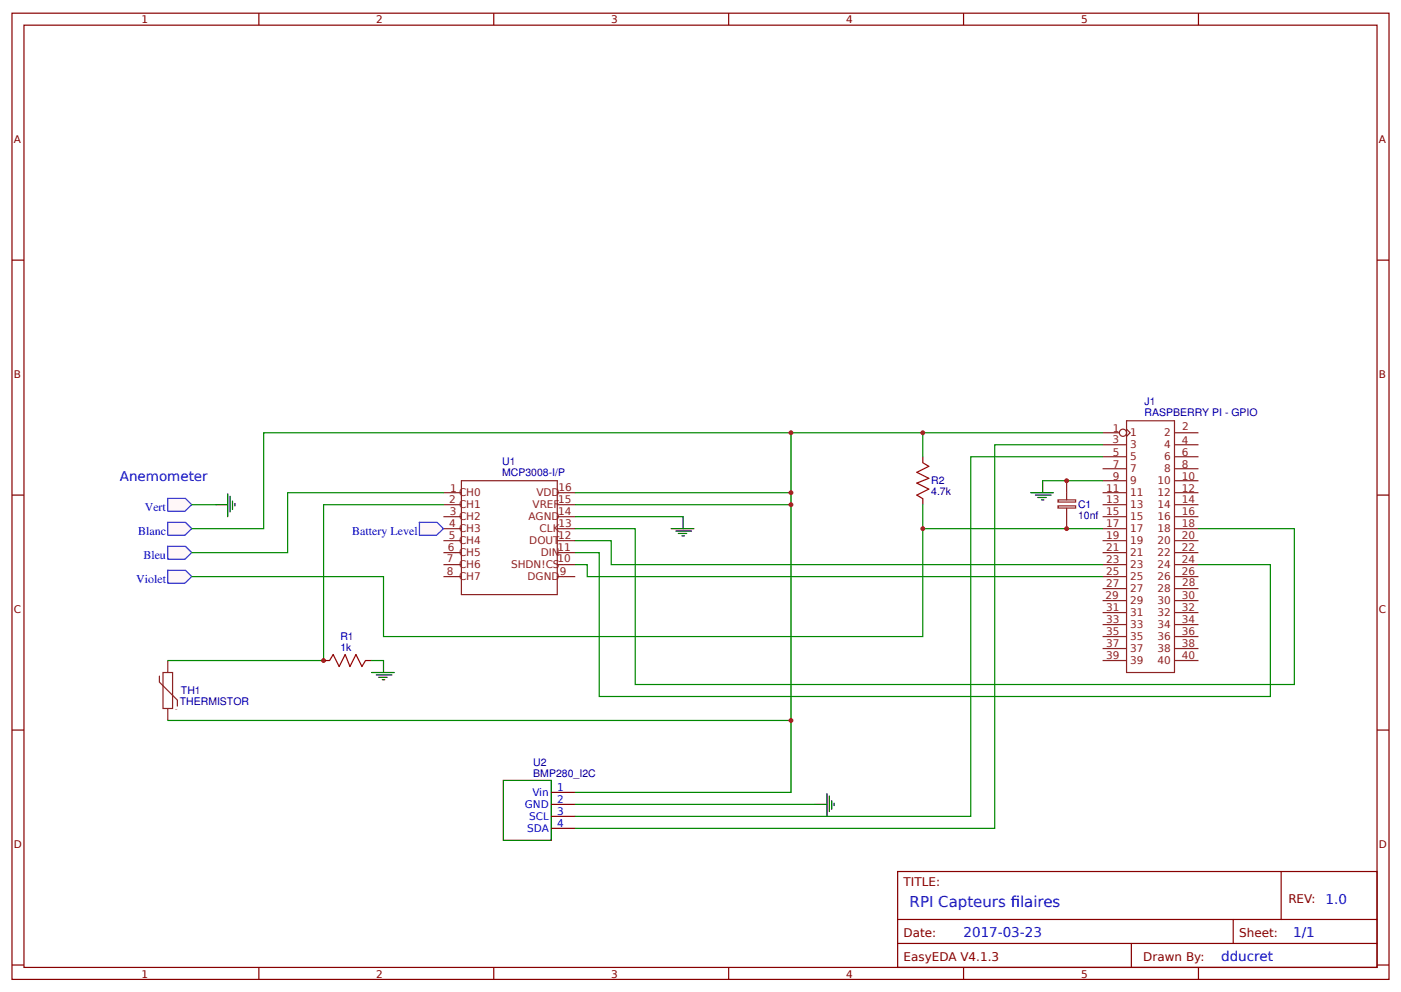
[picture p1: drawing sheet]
<svg xmlns="http://www.w3.org/2000/svg" width="312mm" height="221mm" viewBox="0 0 312 221" stroke-linecap="round" stroke-linejoin="round" font-family="sans-serif">
<g fill="none" stroke="#800" stroke-width=".27">
<path d="M2.7 2.9h306.4v215h-306.4zM5.3 5.6h301.1v209.6h-301.1zM57.6 2.9v2.7M109.9 2.9v2.7M162.2 2.9v2.7M214.4 2.9v2.7M266.7 2.9v2.7M2.7 57.9h2.6M306.4 57.9h2.7M2.7 110.1h2.6M306.4 110.1h2.7M2.7 162.4h2.6"/>
<path d="M306.4 162.4h2.7M199.8 193.9h106.6v21.3h-106.6zM285.1 193.9v10.7M2.7 214.7h2.6M57.6 215.2v2.7M109.9 215.2v2.7M162.2 215.2v2.7M199.8 204.6h106.6M199.8 209.9h106.6M214.4 215.2v2.7M251.8 209.9v5.3M266.7 215.2v2.7"/>
<path d="M274.4 204.6v5.3M306.4 214.7h2.7"/>
</g>
<g fill="none" stroke="#8d2323" stroke-width=".27">
<path d="M98.7 109.6h4M98.7 112.3h4M98.7 114.9h4M98.7 117.6h4M102.7 106.9h21.3v25.4h-21.3zM124 109.6h4M124 112.3h4M124 114.9h4M124 117.6h4M98.7 120.3h4M98.7 122.9h4M98.7 125.6h4"/>
<path d="M98.7 128.3h4M124 120.3h4M124 122.9h4M124 125.6h4M124 128.3h4"/>
</g>
<g fill="#fff7f8" stroke="#430aff" stroke-width=".27">
<path d="M37.3 110.9h4l1.4 1.4-1.6 1.4h-3.8z"/>
<path d="M37.3 116.2h4l1.4 1.4-1.6 1.5h-3.8z"/>
<path d="M37.3 121.5h4l1.4 1.4-1.6 1.5h-3.8z"/>
<path d="M37.3 126.9h4l1.4 1.4-1.6 1.4h-3.8z"/>
</g>
<path d="M122.7 176.3h5.3M122.7 179h5.3M122.7 181.6h5.3M122.7 184.3h5.3" fill="none" stroke="#800" stroke-width=".27"/>
<path d="M112 173.6h10.7v13.4h-10.7z" fill="none" stroke="#000" stroke-width=".27"/>
<g fill="none" stroke="#8d2323" stroke-width=".27">
<path d="M245.4 96.3h3.7M245.4 98.9h5.3M250.7 95.5l.8 .8-.8 .8M250.7 93.6h10.7v56h-10.7zM261.4 96.3h5.3M261.4 98.9h5.3M245.4 101.6h5.3M245.4 104.3h5.3M245.4 106.9h5.3M245.4 109.6h5.3M245.4 112.3h5.3M245.4 114.9h5.3"/>
<path d="M245.4 117.6h5.3M261.4 101.6h5.3M261.4 104.3h5.3M261.4 106.9h5.3M261.4 109.6h5.3M261.4 112.3h5.3M261.4 114.9h5.3M261.4 117.6h5.3M245.4 130.9h5.3M245.4 133.6h5.3M245.4 136.3h5.3M245.4 139h5.3"/>
<path d="M245.4 120.3h5.3M245.4 122.9h5.3M245.4 125.6h5.3M245.4 128.3h5.3M261.4 130.9h5.3M261.4 133.6h5.3M261.4 136.3h5.3M261.4 139h5.3M261.4 120.3h5.3M261.4 122.9h5.3M261.4 125.6h5.3M261.4 128.3h5.3"/>
<path d="M35.5 150.4v1.4l4 4v1.3M36.3 149.6h2.1v8h-2.1zM37.3 147v2.6M37.3 157.6v2.7M245.4 141.6h5.3M245.4 144.3h5.3M245.4 147h5.3M261.4 141.6h5.3M261.4 144.3h5.3M261.4 147h5.3"/>
<circle cx="249.9" cy="96.3" r=".8"/>
</g>
<path d="M245.4 96.3h-69.4v80h-48M98.7 109.6h-34.7v13.3h-21.3M98.7 112.3h-26.7v34.7h-34.7M37.3 160.3h138.7" fill="none" stroke="#080" stroke-width=".27"/>
<circle cx="176" cy="160.3" r=".53" fill="#c00"/>
<path d="M176 96.3h-117.3v21.3h-16" fill="none" stroke="#080" stroke-width=".27"/>
<circle cx="176" cy="96.3" r=".53" fill="#c00"/>
<path d="M128 109.6h48" fill="none" stroke="#080" stroke-width=".27"/>
<circle cx="176" cy="109.6" r=".53" fill="#c00"/>
<path d="M128 112.3h48" fill="none" stroke="#080" stroke-width=".27"/>
<circle cx="176" cy="112.3" r=".53" fill="#c00"/>
<path d="M245.4 98.9h-24v85.4h-93.4M42.7 112.3h5.3M128 117.6h13.4v34.7h146.6v-34.7h-21.3M128 114.9h24M232 106.9h13.4M245.4 117.6h-40v24h-120.1v-13.3h-42.6M245.4 101.6h-29.4v80h-88M128 125.6h2.7v2.7h114.7M128 120.3h8v5.3h109.4M128 122.9h5.3v32.1h149.4v-29.4h-16M128 179h53.4" fill="none" stroke="#080" stroke-width=".27"/>
<g fill="none" stroke="#000" stroke-width=".27">
<path d="M48 112.3h2.7M50.7 109.9v5M51.2 110.4v3.5M51.7 111.5v1.8M52.3 112v.5M149.4 117.6h5M150.4 118.1h3.5M151 118.7h1.8M151.8 119.2h.5M152 114.9v2.7M229.4 109.6h5M230.4 110.1h3.5"/>
<path d="M231 110.7h1.8M231.8 111.2h.5M232 106.9v2.7M181.4 179h2.6M184 176.6v5M184.6 177.1v3.5M185.1 178.2v1.8M185.6 178.7v.5"/>
</g>
<path d="M73.3 147l.8-1.4 1.4 2.7 1.3-2.7 1.1 2.7 1.3-2.7 1.3 2.7 .8-1.3" fill="none" stroke="#a00000" stroke-width=".27"/>
<path d="M72 147h1.3M81.3 147h1.4" fill="none" stroke="#800" stroke-width=".27"/>
<circle cx="72" cy="147" r=".53" fill="#c00"/>
<path d="M82.7 149.6h5M83.7 150.2h3.5M84.3 150.7h1.8M85.1 151.2h.5M85.3 147v2.6" fill="none" stroke="#000" stroke-width=".27"/>
<path d="M205.4 112.3v5.3M82.7 147h2.6" fill="none" stroke="#080" stroke-width=".27"/>
<path d="M205.4 102.9l1.3 .8-2.7 1.4 2.7 1.3-2.7 1.1 2.7 1.3-2.7 1.3 1.4 .8" fill="none" stroke="#a00000" stroke-width=".27"/>
<path d="M205.4 101.6v1.3M205.4 110.9v1.4" fill="none" stroke="#800" stroke-width=".27"/>
<circle cx="205.4" cy="117.6" r=".53" fill="#c00"/>
<path d="M205.4 96.3v5.3" fill="none" stroke="#080" stroke-width=".27"/>
<circle cx="205.4" cy="96.3" r=".53" fill="#c00"/>
<path d="M235.4 112.5h4v.5h-4zM235.4 111.2h4v.5h-4zM237.4 106.9v4.3M237.4 113.1v4.5" fill="none" stroke="#8d2323" stroke-width=".27"/>
<g fill="#c00">
<circle cx="237.4" cy="106.9" r=".53"/>
<circle cx="237.4" cy="117.6" r=".53"/>
</g>
<path d="M93.3 116.2h4l1.4 1.4-1.6 1.5h-3.8z" fill="#fff7f8" stroke="#430aff" stroke-width=".27"/>
<g font-size="3.3" fill="#00f">
<text x="202.4" y="201.9">RPI Capteurs flaires</text>
<text x="224.9" y="201.9">i</text>
</g>
<g font-size="3" fill="#00f">
<text x="26.7" y="106.9">Anemometer</text>
<text x="295" y="201.1">1.0</text>
<text x="214.4" y="208.6">2017-03-23</text>
<text x="287.8" y="208.6">1/1</text>
<text x="271.8" y="213.9">dducret</text>
</g>
<g font-size="2.7" fill="#00f">
<text x="32.2" y="113.6">Vert</text>
<text x="30.7" y="118.9">Blanc</text>
<text x="78.4" y="118.9">Battery Level</text>
<text x="31.9" y="124.3">Bleu</text>
<text x="30.3" y="129.6">Violet</text>
</g>
<g font-size="2.7" fill="#800">
<text x="201.1" y="197.1">TITLE:</text>
<text x="286.7" y="200.8">REV:</text>
<text x="201.1" y="208.6">Date:</text>
<text x="275.8" y="208.6">Sheet:</text>
<text x="201.1" y="213.9">EasyEDA V4.1.3</text>
<text x="254.4" y="213.9">Drawn By:</text>
</g>
<g font-size="2.3" fill="#800">
<text x="31.5" y="5.2">1</text>
<text x="83.7" y="5.2">2</text>
<text x="136" y="5.2">3</text>
<text x="188.3" y="5.2">4</text>
<text x="240.6" y="5.2">5</text>
<text x="3.1" y="31.7">A</text>
<text x="306.8" y="31.7">A</text>
<text x="3.1" y="84">B</text>
<text x="306.8" y="84">B</text>
<text x="3.1" y="136.3">C</text>
<text x="306.8" y="136.3">C</text>
<text x="3.1" y="188.6">D</text>
<text x="306.8" y="188.6">D</text>
<text x="31.5" y="217.5">1</text>
<text x="83.7" y="217.5">2</text>
<text x="136" y="217.5">3</text>
<text x="188.3" y="217.5">4</text>
<text x="240.6" y="217.5">5</text>
</g>
<g font-size="2.3" fill="#000080">
<text x="254.7" y="92.5">RASPBERRY PI - GPIO</text>
<text x="254.7" y="90.1">J1</text>
<text x="111.7" y="105.9">MCP3008-I/P</text>
<text x="111.7" y="103.5">U1</text>
<text x="207.2" y="107.7">R2</text>
<text x="207.2" y="110.1">4.7k</text>
<text x="239.9" y="113.1">C1</text>
<text x="239.9" y="115.5">10nf</text>
<text x="75.7" y="142.4">R1</text>
<text x="75.7" y="144.8">1k</text>
<text x="40.3" y="154.4">TH1</text>
<text x="40" y="156.8">THERMISTOR</text>
<text x="118.7" y="172.8">BMP280_I2C</text>
<text x="118.7" y="170.4">U2</text>
</g>
<g font-size="2.3" fill="#8d2323">
<text x="263.1" y="95.7">2</text>
<text x="247.5" y="98.5">3</text>
<text x="247.6" y="96">1</text>
<text x="247.6" y="101.3">5</text>
<text x="251.5" y="97.1">1</text>
<text x="251.5" y="99.7">3</text>
<text x="259.1" y="99.7">4</text>
<text x="259.1" y="97.1">2</text>
<text x="263" y="101.3">6</text>
<text x="263" y="98.7">4</text>
<text x="247.6" y="104">7</text>
<text x="247.6" y="106.7">9</text>
<text x="251.5" y="102.4">5</text>
<text x="251.5" y="105.1">7</text>
<text x="251.5" y="107.7">9</text>
<text x="257.6" y="107.7">10</text>
<text x="259.1" y="105.1">8</text>
<text x="259.1" y="102.4">6</text>
<text x="263" y="104">8</text>
<text x="263" y="106.7">10</text>
<text x="100" y="112">2</text>
<text x="100.2" y="109.3">1</text>
<text x="102.1" y="110.4">CH0</text>
<text x="102.1" y="113.1">CH1</text>
<text x="118.5" y="113.1">VREF</text>
<text x="119.4" y="110.4">VDD</text>
<text x="124.2" y="112">15</text>
<text x="124.3" y="109.1">16</text>
<text x="246.1" y="109.3">11</text>
<text x="246.1" y="112">13</text>
<text x="251.5" y="110.4">11</text>
<text x="251.5" y="113.1">13</text>
<text x="257.6" y="113.1">14</text>
<text x="257.6" y="110.4">12</text>
<text x="263" y="112">14</text>
<text x="263" y="109.3">12</text>
<text x="100" y="117.3">4</text>
<text x="100.1" y="114.7">3</text>
<text x="102.1" y="115.7">CH2</text>
<text x="102.1" y="118.4">CH3</text>
<text x="117.6" y="115.7">AGND</text>
<text x="120.1" y="118.4">CLK</text>
<text x="124.2" y="114.7">14</text>
<text x="124.3" y="117.2">13</text>
<text x="246.1" y="114.7">15</text>
<text x="246.1" y="117.3">17</text>
<text x="251.5" y="115.7">15</text>
<text x="251.5" y="118.4">17</text>
<text x="257.6" y="118.4">18</text>
<text x="257.6" y="115.7">16</text>
<text x="263" y="117.3">18</text>
<text x="263" y="114.7">16</text>
<text x="99.4" y="125.1">7</text>
<text x="99.6" y="122.7">6</text>
<text x="99.9" y="120">5</text>
<text x="102.1" y="121.1">CH4</text>
<text x="102.1" y="123.7">CH5</text>
<text x="117.8" y="121.1">DOUT</text>
<text x="120.3" y="123.7">DIN</text>
<text x="124.1" y="125.1">10</text>
<text x="124.1" y="122.7">11</text>
<text x="124.2" y="120">12</text>
<text x="246.1" y="120">19</text>
<text x="246.1" y="122.7">21</text>
<text x="246.1" y="125.3">23</text>
<text x="251.5" y="121.1">19</text>
<text x="251.5" y="123.7">21</text>
<text x="257.6" y="123.7">22</text>
<text x="257.6" y="121.1">20</text>
<text x="263" y="125.3">24</text>
<text x="263" y="122.7">22</text>
<text x="263" y="120">20</text>
<text x="99.4" y="128">8</text>
<text x="102.1" y="126.4">CH6</text>
<text x="102.1" y="129.1">CH7</text>
<text x="113.7" y="126.4">SHDN!CS</text>
<text x="117.4" y="129.1">DGND</text>
<text x="124.6" y="128">9</text>
<text x="246.1" y="130.7">27</text>
<text x="246.1" y="128">25</text>
<text x="251.5" y="131.7">27</text>
<text x="251.5" y="126.4">23</text>
<text x="251.5" y="129.1">25</text>
<text x="257.6" y="131.7">28</text>
<text x="257.6" y="129.1">26</text>
<text x="257.6" y="126.4">24</text>
<text x="263" y="128">26</text>
<text x="263.1" y="130.4">28</text>
<text x="246" y="133.2">29</text>
<text x="246.1" y="136">31</text>
<text x="251.5" y="134.4">29</text>
<text x="251.5" y="137.1">31</text>
<text x="257.6" y="137.1">32</text>
<text x="257.6" y="134.4">30</text>
<text x="263" y="136">32</text>
<text x="263" y="133.4">30</text>
<text x="246.1" y="138.7">33</text>
<text x="246.1" y="141.4">35</text>
<text x="251.5" y="139.8">33</text>
<text x="251.5" y="142.4">35</text>
<text x="257.6" y="142.4">36</text>
<text x="257.6" y="139.8">34</text>
<text x="263" y="141.4">36</text>
<text x="263" y="138.7">34</text>
<text x="246.1" y="144">37</text>
<text x="246.1" y="146.7">39</text>
<text x="251.5" y="145.1">37</text>
<text x="251.5" y="147.8">39</text>
<text x="257.6" y="147.8">40</text>
<text x="257.6" y="145.1">38</text>
<text x="263" y="146.7">40</text>
<text x="263" y="144">38</text>
</g>
<g font-size="2.3" fill="#00f">
<text x="116.8" y="179.8">GND</text>
<text x="118.5" y="177.1">Vin</text>
<text x="124" y="176">1</text>
<text x="124" y="178.7">2</text>
<text x="117.3" y="185.1">SDA</text>
<text x="117.7" y="182.4">SCL</text>
<text x="124" y="181.4">3</text>
<text x="124" y="184">4</text>
</g>
<text font-size="1.6" fill="#8d2323" x="39.5" y="157.6" transform="rotate(-180 39.5 157.6)">-</text>
</svg>
